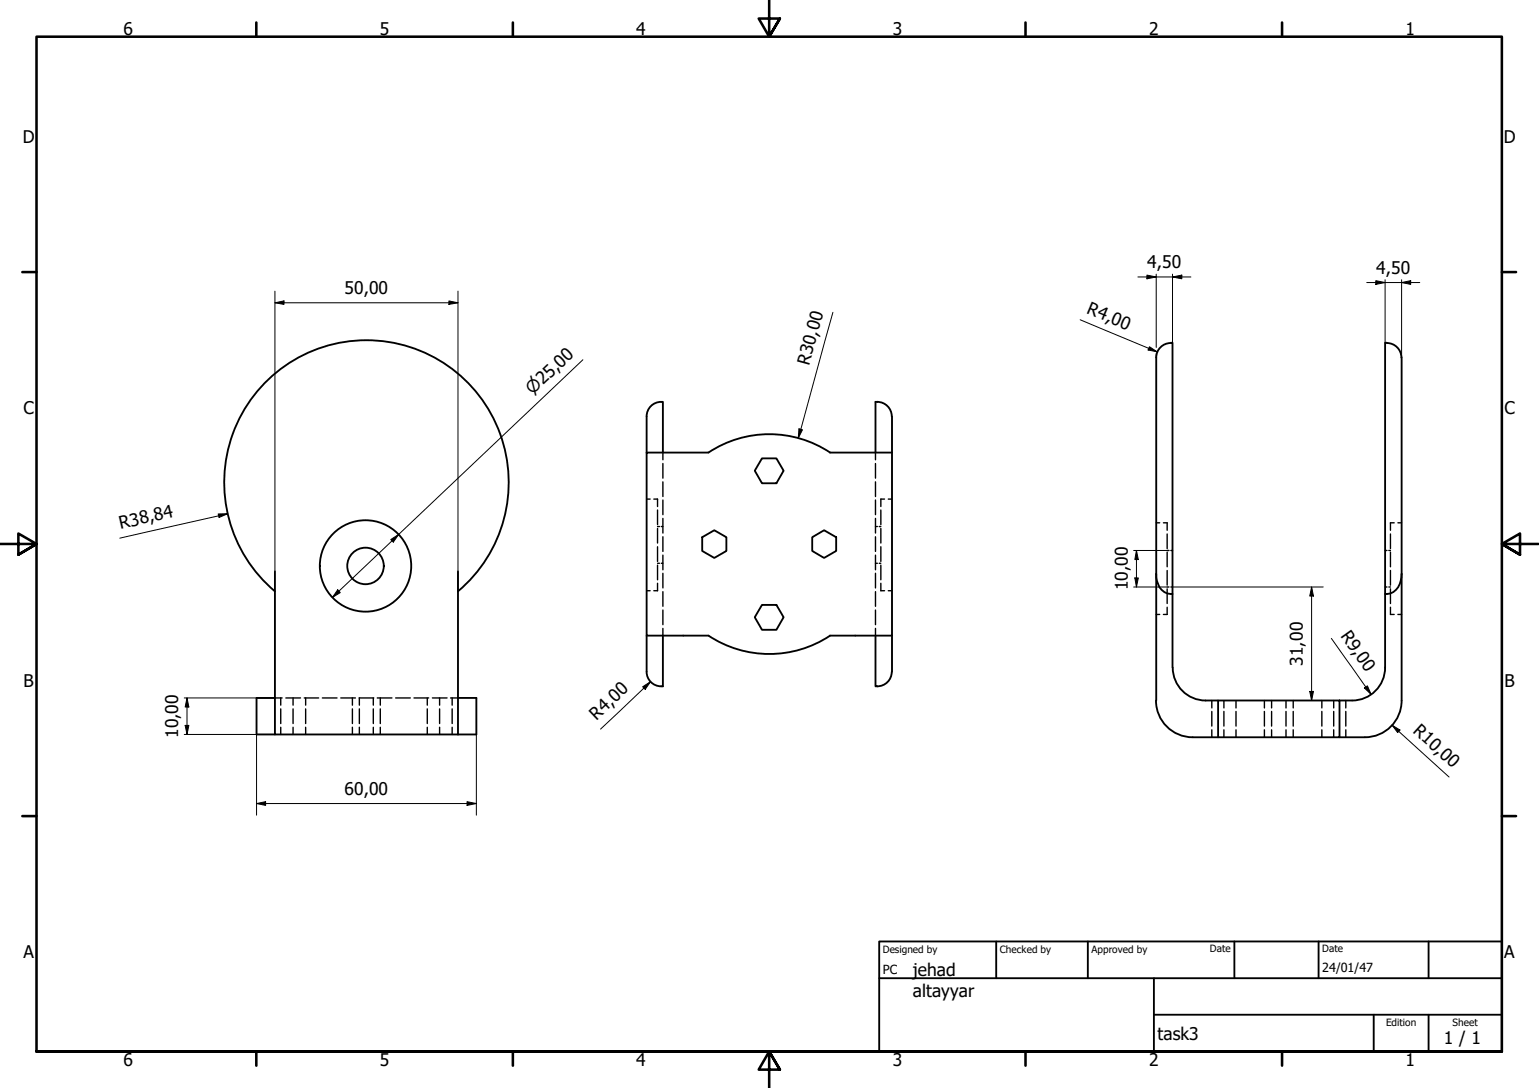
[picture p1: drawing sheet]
<svg xmlns="http://www.w3.org/2000/svg" width="420mm" height="297mm" viewBox="0 0 420 297" stroke-linecap="round" stroke-linejoin="round" font-family="sans-serif">
<!-- layer: Hidden (ISO) -->
<g fill="none" stroke="#000" stroke-width=".38">
<path d="M176.5 136.3h1M178.5 136.3h1v2M179.5 139.2v4M181 123.6v1.9M181 126.5v4M181 131.6v4M181 136.5v4M239 123.6v1.9M239 126.5v4M239 131.6v4M239 136.5v4M240.5 139.2v4"/>
<path d="M241.5 136.3h-1v2M242.5 136.3h1M179.5 144.3v4M179.5 149.3v4M179.5 154.3v4M179.5 159.2v2.1h-1M179.5 153.8h.5M179.5 143.7h.5M180.5 153.8h.5M180.5 143.7h.5M181 141.5v4M181 146.5v4"/>
<path d="M181 151.6v4M181 156.5v4M239 141.5v4M239 146.5v4M239 151.6v4M239 156.5v4M239 153.8h.5M239 143.7h.5M240 153.8h.5M240 143.7h.5M240.5 159.2v2.1h1M240.5 144.3v4"/>
<path d="M240.5 149.3v4M240.5 154.3v4M315.7 142.7h.9M317.6 142.7h1v2.1M318.6 145.8v4M318.6 150.7v4M318.6 155.8v4M318.6 150.3h.6M319.7 150.3h.4M378.1 150.3h.6M379.2 150.3h.4M379.6 145.8v4"/>
<path d="M379.6 150.7v4M379.6 155.8v4M380.6 142.7h-1v2.1M381.6 142.7h1.1M176.5 161.3h1M181 161.5v4M181 166.5v4M181 171.6v1.9M239 161.5v4M239 166.5v4M239 171.6v1.9M242.5 161.3h1"/>
<path d="M315.7 167.8h.9M318.6 160.8v4M318.6 165.8v2h-1M318.6 160.3h.6M319.7 160.3h.4M378.1 160.3h.6M379.2 160.3h.4M379.6 165.8v2h1M379.6 160.8v4M381.6 167.8h1.1M75.1 190.5h1.9M76.6 190.5v2"/>
<path d="M76.6 193.5v4M76.6 198.6v1.9M78 190.5h4M80 190.5v2M80 193.5v4M80 198.6v1.9M83.1 190.5h3.9M83.4 190.5v2M83.4 193.5v4M83.4 198.6v1.9M88 190.5h4M93 190.5h4"/>
<path d="M96.2 190.5v2M96.2 193.5v4M96.2 198.6v1.9M98.1 193.5v4M98.1 198.6v1.9M101.9 190.5v2M101.9 193.5v4M101.9 198.6v1.9M102 190.5h-3.9v2M103 190.5h4M103.8 190.5v2M103.8 193.5v4"/>
<path d="M103.8 198.6v1.9M108 190.5h4M113 190.5h4M116.6 190.5v2M116.6 193.5v4M116.6 198.6v1.9M118 190.5h4M120 190.5v2M120 193.5v4M120 198.6v1.9M123 190.5h2M123.4 190.5v2"/>
<path d="M123.4 193.5v4M123.4 198.6v1.9M330.8 191.2v2.1M330.8 194.2v4M330.8 199.2v2.1M334.1 191.2v2.1M334.1 194.2v4M334.1 199.2v2.1M337.4 191.2v2.1M337.4 194.2v4M337.4 199.2v2.1M345.2 191.2v2.1"/>
<path d="M345.2 194.2v4M345.2 199.2v2.1M347.2 191.2v2.1M347.2 194.2v4M347.2 199.2v2.1M351.1 191.2v2.1M351.1 194.2v4M351.1 199.2v2.1M353.1 191.2v2.1M353.1 194.2v4M353.1 199.2v2.1M360.9 191.2v2.1"/>
<path d="M360.9 194.2v4M360.9 199.2v2.1M364.1 191.2v2.1M364.1 194.2v4M364.1 199.2v2.1M367.4 191.2v2.1M367.4 194.2v4M367.4 199.2v2.1"/>
</g>
<!-- layer: Visible (ISO) -->
<g fill="none" stroke="#000" stroke-width=".51">
<path d="M319.6 93.6a4 4 0 0 0-3.9 4v93.6M319.7 93.6h.4v68.6a4 4 0 0 1-4.3-3.6l-.1-1.9M378.6 93.6a4 4 0 0 1 4 4l.1 93.6M378.7 93.6h-.6v68.6a4.4 4.4 0 0 0 4.5-4.5l.1-1M243.5 113.7a4 4 0 0 0-4.5-4v13.9M243.5 113.7v59.8h-16.9a30 30 0 0 1-33.2 0h-16.9v-49.9h16.9a30 30 0 0 1 33.2-.1l16.9 .1M176.5 123.6v-9.9a4 4 0 0 1 4.5-4v13.9M208 125.1h4l1.9 3.4-1.9 3.4h-4l-1.9-3.4zM75.1 156v44.5h49.9M125 156v44.5M191.7 146.7l3.3-1.9 3.3 1.9v3.7l-3.3 1.9-3.3-1.9zM221.7 146.7l3.3-1.9 3.3 1.9v3.7l-3.3 1.9-3.3-1.9z"/>
<path d="M75 161.4a38.8 38.8 0 0 1-3.2-56.3 38.8 38.8 0 0 1 56.5 0 38.8 38.8 0 0 1-3.3 56.3M176.5 173.5v9.9a4 4 0 0 0 4.5 4v-13.9M208 165.1h4l1.9 3.4-1.9 3.4h-4l-1.9-3.4zM239 173.5v13.9a4 4 0 0 0 4.5-4M243.5 173.5v9.9M320.1 162.2v20M378.1 162.2v20.1a9 9 0 0 1-8.9 8.9M75.1 190.5h-5.1v10h5.1M125 190.5h5v10h-5M315.6 191.3a10 10 0 0 0 10 10M320.2 182.3a9 9 0 0 0 9 8.9M329.1 191.2h3.4"/>
<path d="M332.5 191.2h33.2v10.1h-33.2zM365.7 191.2h3.4M382.7 191.3a10 10 0 0 1-10.1 10M325.6 201.3h6.9M365.7 201.3h6.9"/>
<circle cx="99.8" cy="154.5" r="5"/>
<circle cx="99.8" cy="154.5" r="12.5"/>
</g>
<!-- layer: Border (ISO) -->
<g fill="none" stroke="#000" stroke-width=".7">
<path d="M70 6.1v3.9M140 6.1v3.9M210 0v10l-2.9-4.9h5.8l-2.9 4.9 2.9-4.9M280 6.1v3.9M350 6.1v3.9M6.1 74.3h3.9M410 74.3h3.9M0 148.5h10l-5-2.8v5.7l5-2.9-5 2.9M420 148.5h-10l5-2.8v5.7l-5-2.9 5 2.9M6.1 222.8h3.9M410 222.8h3.9M10 287.1v-277.1h400v277.1h-400h400"/>
<path d="M70 287.1v3.8M140 287.1v3.8M212.9 292l-2.9-4.9 2.9 4.9h-5.8l2.9-4.9v9.9M280 287.1v3.8M350 287.1v3.8"/>
</g>
<!-- layer: Title (ISO) -->
<path d="M240 257h170v30.1h-170zM272 257v10.1M297 257v10.1M337 257v10.1M360 257v10.1M390 257v10.1M240 267.1h170M315 277h95M315 267.1v20M375 277v10.1M390 277v10.1" fill="none" stroke="#000" stroke-width=".51"/>
<!-- layer: Dimension (ISO) -->
<g fill="none" stroke="#000" stroke-width=".27">
<path d="M75.1 79.5v76.5M125 79.5v81.9M310.6 75.6h14.5M313.1 75.1l2.6 .5-2.6 .5zM315.7 74.9v20M320.1 75.6l2.5-.5v1zM320.1 74.9v87.3M373.1 77.1h14.5M375.6 76.6l2.5 .5-2.5 .5zM378.1 76.4v17.2M382.7 77.1l2.4-.5v1zM382.7 76.4v21.2"/>
<path d="M75.1 82.7l2.4-.5v.9zM75.1 82.7h49.9M122.6 82.2l2.4 .5-2.4 .4zM159.1 98.2l-68.4 64.9M227.4 85.3l-9.5 34.3M294.9 87.3l21 8.8M313.8 94.7l2.1 1.4-2.5-.5zM315.7 96.6v1M218.1 117.1l1 .2-1.2 2.3zM59.6 140.3h2.6l-2.4 1zM62.2 140.3l-29.5 6.6M106.7 147.3l2.1-1.4-1.4 2.1z"/>
<path d="M309.5 150.3h9.1M309.8 157.8h1l-.5 2.5zM310.3 150.3l.5 2.5h-1zM310.3 150.3v10M92.2 161l.7 .8-2.2 1.3zM309.5 160.3h9.1M320.1 160.3h41.2M358.1 160.3l.5 2.4h-1zM358.1 160.3v30.9M363.5 174.3l10.8 15.3M50.3 190.5h24.8M50.5 198h1.1l-.5 2.5z"/>
<path d="M51.1 190.5l.5 2.5h-1.1zM51.1 190.5v10M175.5 187.5l2.1-1.4-1.5 2.1zM177.6 186.1l-13.6 13M357.6 188.8h1l-.5 2.4zM372.5 187.8l.8-.6 1 2.4zM380 198l2.2 1.3-.6 .7zM380 198l15.6 14.1M50.3 200.5h24.8M70 219.4l2.5-.5v1zM70 219.4h60M70 200.5v22.1"/>
<path d="M127.5 218.9l2.5 .5-2.5 .5zM130 200.5v22.1"/>
</g>
<g fill="#000">
<path d="M313.1 75.1l2.6 .5-2.6 .5zM320.1 75.6l2.5-.5v1zM375.6 76.6l2.5 .5-2.5 .5zM382.7 77.1l2.4-.5v1zM75.1 82.7l2.4-.5v.9zM122.6 82.2l2.4 .5-2.4 .4zM313.8 94.7l2.1 1.4-2.5-.5zM218.1 117.1l1 .2-1.2 2.3zM59.6 140.3h2.6l-2.4 1zM106.7 147.3l2.1-1.4-1.4 2.1zM309.8 157.8h1l-.5 2.5zM310.3 150.3l.5 2.5h-1z"/>
<path d="M92.2 161l.7 .8-2.2 1.3zM358.1 160.3l.5 2.4h-1zM50.5 198h1.1l-.5 2.5zM51.1 190.5l.5 2.5h-1.1zM175.5 187.5l2.1-1.4-1.5 2.1zM357.6 188.8h1l-.5 2.4zM372.5 187.8l.8-.6 1 2.4zM380 198l2.2 1.3-.6 .7zM70 219.4l2.5-.5v1zM127.5 218.9l2.5 .5-2.5 .5z"/>
</g>
<g font-size="4.8">
<text x="33.7" y="9.6">6</text>
<text x="103.7" y="9.6">5</text>
<text x="173.7" y="9.6">4</text>
<text x="243.7" y="9.6">3</text>
<text x="313.7" y="9.6">2</text>
<text x="383.7" y="9.6">1</text>
<text x="6.2" y="38.9">D</text>
<text x="410.5" y="38.9">D</text>
<text x="313.2" y="73.2">4,50</text>
<text x="375.7" y="74.7">4,50</text>
<text x="94" y="80.2">50,00</text>
<text x="296.5" y="85.4" transform="rotate(23 296.5 85.4)">R4,00</text>
<text x="220.9" y="99.8" transform="rotate(-75 220.9 99.8)">R30,00</text>
<text x="6.4" y="113.1">C</text>
<text x="410.7" y="113.1">C</text>
<text x="32.9" y="144.4" transform="rotate(-13 32.9 144.4)">R38,84</text>
<text x="307.9" y="161.2" transform="rotate(-90 307.9 161.2)">10,00</text>
<text x="365.9" y="173.5" transform="rotate(55 365.9 173.5)">R9,00</text>
<text x="355.7" y="181.7" transform="rotate(-90 355.7 181.7)">31,00</text>
<text x="6.4" y="187.4">B</text>
<text x="410.7" y="187.4">B</text>
<text x="162.9" y="196.8" transform="rotate(-44 162.9 196.8)">R4,00</text>
<text x="48.6" y="201.5" transform="rotate(-90 48.6 201.5)">10,00</text>
<text x="385.6" y="199.8" transform="rotate(42 385.6 199.8)">R10,00</text>
<text x="94" y="217">60,00</text>
<text x="6.4" y="261.7">A</text>
<text x="410.7" y="261.7">A</text>
<text x="249.2" y="266.4">jehad</text>
<text x="249.2" y="272.1">altayyar</text>
<text x="316" y="283.8">task3</text>
<text x="394.2" y="285">1 / 1</text>
<text x="33.7" y="290.9">6</text>
<text x="103.7" y="290.9">5</text>
<text x="173.7" y="290.9">4</text>
<text x="243.7" y="290.9">3</text>
<text x="313.7" y="290.9">2</text>
<text x="383.7" y="290.9">1</text>
</g>
<text font-size="4.6" x="145.4" y="107.9" transform="rotate(-44 145.4 107.9)">⌀25,00</text>
<g font-size="3.4">
<text x="241" y="266">PC</text>
<text x="361" y="265.5">24/01/47</text>
</g>
<g font-size="2.7">
<text x="241" y="260.1">Designed by</text>
<text x="273" y="260.1">Checked by</text>
<text x="298" y="260.1">Approved by</text>
<text x="330.3" y="260">Date</text>
<text x="361" y="260">Date</text>
<text x="378.4" y="280.1">Edition</text>
<text x="396.6" y="280.1">Sheet</text>
</g>
</svg>
